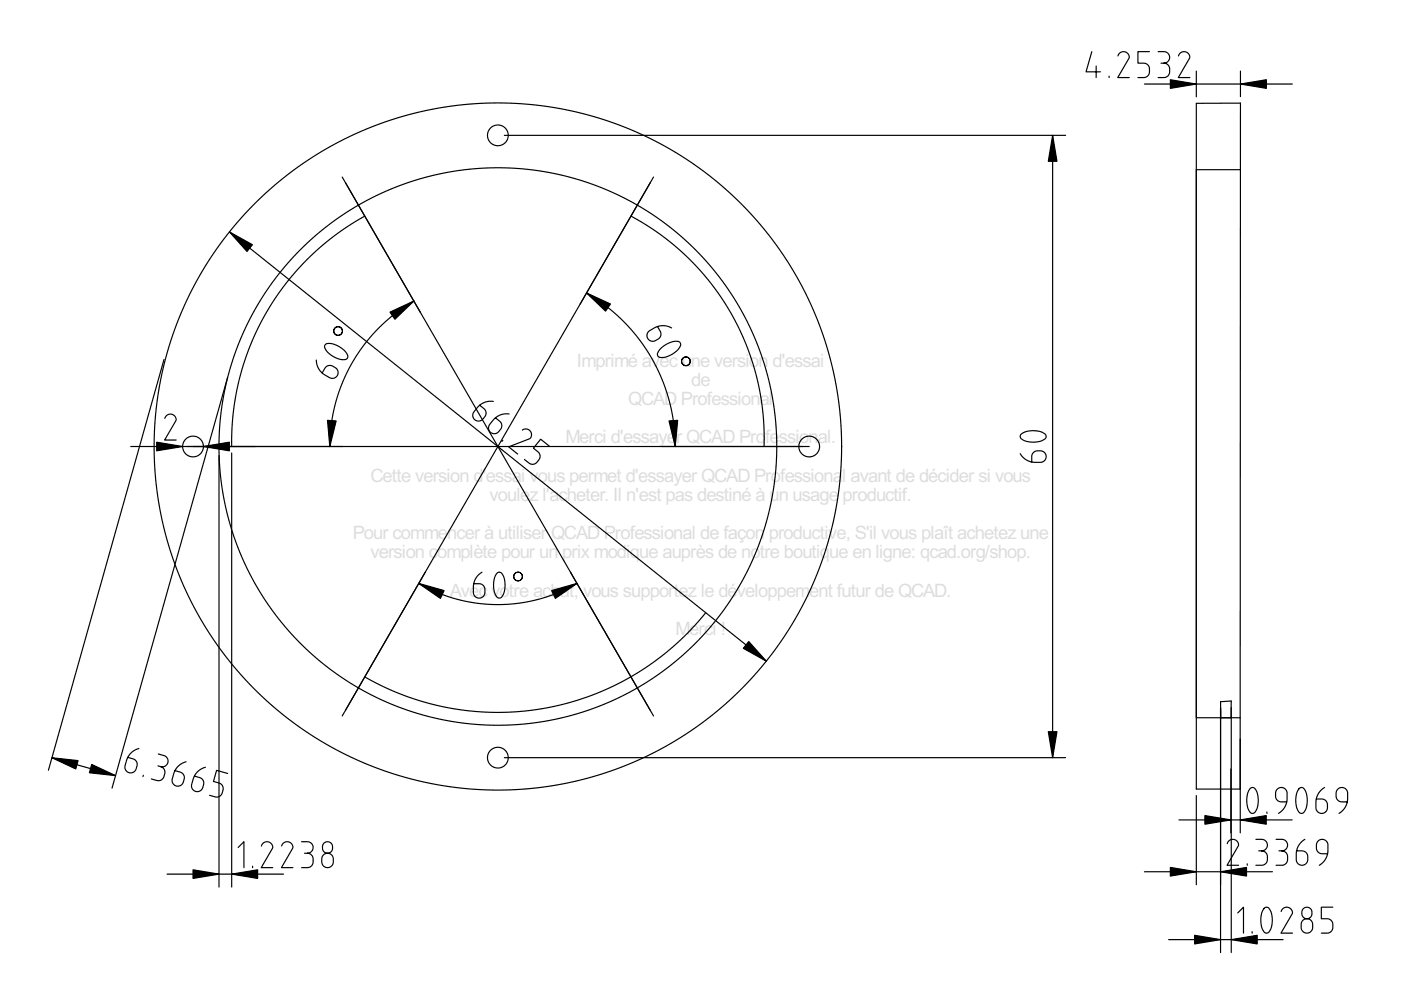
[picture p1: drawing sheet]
<svg xmlns="http://www.w3.org/2000/svg" width="297mm" height="210mm" viewBox="0 0 297 210" stroke-linecap="round" stroke-linejoin="round" font-family="sans-serif">
<g fill="none" stroke="#000" stroke-width=".25">
<path d="M231.5 10.9l-1.2 4.3h3M232.4 14v2.4M235.2 16.1v.3M237 11.9a1.19 1.19 0 0 1 1.4-.9 1.19 1.19 0 0 1 .9 1.4l-2.3 4h2.4M242.6 17.8h31.4M243.7 10.9h-2.4v2.5h1.2a1.22 1.22 0 0 1 1.2 1.2v.6a1.22 1.22 0 0 1-1.2 1.2h-1.2M245.5 10.9h1.3a1.22 1.22 0 0 1 1.2 1.3 1.22 1.22 0 0 1-1.2 1.2 1.22 1.22 0 0 1 1.2 1.2v.6a1.22 1.22 0 0 1-1.2 1.2h-1.3M246.2 13.4h.6M249.9 11.9a1.19 1.19 0 0 1 1.4-.9 1.19 1.19 0 0 1 .9 1.4l-2.4 4h2.5M253.6 15.1v5.4M263 15.1v5.4M72.6 37.5l66 114.3"/>
<path d="M73.2 38.7l15.9 27.5M106.9 28.7h119M137.9 38.7l-14.9 25.8M138.6 37.5l-66 114.3M223.2 28.7v131.9M253.6 36h9.3M48.6 49.2l113.9 91M77.3 45.8l-3.2 2-3 2-2.8 2.3-2.7 2.5-2.5 2.6-2.5 2.9-2.2 3.1-1.9 3.1-1.7 3.2-1.6 3.4-1.3 3.4-1.1 3.7-.8 3.7-.5 3.6-.3 3.6-.1 3.8M133.8 45.8l3.1 1.8 3 2.1 3 2.3 2.8 2.5 2.6 2.6 2.4 2.9 2.1 3 2 3.1 1.8 3.3 1.5 3.4 1.3 3.5 1 3.6 .8 3.6 .5 3.7 .3 3.7v3.8M34.8 76.2l-24.5 87.1M48.3 80l-24.5 87.1M67.1 76.3a3.7 3.7 0 0 0 1.8 3.2l1 .6a1.22 1.22 0 0 0 1.6-.5 1.22 1.22 0 0 0-.4-1.7l-.6-.3a1.22 1.22 0 0 0-1.6 .5l-.6 1"/>
<path d="M69 73a2.86 2.86 0 0 1 3 .5 2.71 2.71 0 0 1 1.7 2.2 .99 .99 0 0 1-1.4 .5 4 4 0 0 1-3.5-2.9zM87.7 63.8l-3.8 2.6-3.5 3.1-3.1 3.5-2.6 3.9-2.1 4.2-1.5 4.4-.9 4.5-.3 4.7M87.7 63.8h.1M124.4 62.1l4.1 2.8 3.6 3.2 3.3 3.7 2.7 4.1 2.2 4.4 1.6 4.6 .9 4.9 .4 4.9M139.4 69.2l.6 1a1.22 1.22 0 0 1-.5 1.7l-.5 .3a1.22 1.22 0 0 1-1.7-.4 1.22 1.22 0 0 1 .5-1.7l.9-.6a3.7 3.7 0 0 1 3.7 0M140.1 73.9a3.8 3.8 0 0 1 4-1.3 .99 .99 0 0 1-.2 1.4 4 4 0 0 1-4.3 1.6 .99 .99 0 0 1 .2-1.4zM27.7 94.7h143.9M34.9 88.7a1.19 1.19 0 0 1 1.5-.9 1.19 1.19 0 0 1 .9 1.4l-2.4 4.1h2.5M46.4 96.6v91.5M49.1 96v92.1M104.6 85.1a3.7 3.7 0 0 0-3.4 1.3l-.7 .9a1.22 1.22 0 0 0 .2 1.7 1.22 1.22 0 0 0 1.7-.2l.4-.4a1.22 1.22 0 0 0-.2-1.8l-.9-.7M106.6 93.4l-.2 .2"/>
<path d="M107.9 87.8a3.7 3.7 0 0 0-3.4 1.3l-.7 .9a1.22 1.22 0 0 0 .2 1.7 1.22 1.22 0 0 0 1.7-.2l.4-.5a1.22 1.22 0 0 0-.2-1.7l-.9-.7M110.7 91.2a1.19 1.19 0 0 1 1.7 .2 1.19 1.19 0 0 1-.2 1.6l-4.4 1.7 2 1.6M116.5 94.6l-1.9-1.5-1.5 1.9 1 .8a1.22 1.22 0 0 1 .1 1.7l-.3 .5a1.22 1.22 0 0 1-1.8 .2l-.9-.8M164.7 94.7h.1M178.4 94.7h.1M216.3 96.2a3.7 3.7 0 0 0 3.2 1.8h1.1a1.22 1.22 0 0 0 1.2-1.2 1.22 1.22 0 0 0-1.2-1.2h-.6a1.22 1.22 0 0 0-1.3 1.2v1.2M216.5 92.1a4.5 4.5 0 0 1 5.2 .1 .78 .78 0 0 1-.5 1.1 4.3 4.3 0 0 1-4.9-.5v-.4zM88.8 123.7l4 2 4.1 1.3 4.3 .9 4.4 .3 4.3-.3 4.3-.9 4.1-1.3 4-2M90.2 121.3l-17 29.3M102.2 121.3a3.7 3.7 0 0 0-1.8 3.2v1.1a1.22 1.22 0 0 0 1.2 1.2 1.22 1.22 0 0 0 1.2-1.2v-.6a1.22 1.22 0 0 0-1.2-1.2h-1.2M105.4 121.5a.75 .75 0 0 1 1.2 .4 4.3 4.3 0 0 1-.5 4.9 .78 .78 0 0 1-1-.6 4.9 4.9 0 0 1 .3-4.7zM121 121.3l16.9 29.3"/>
<path d="M122.3 123.7h.1M149.6 129.9l-3.3 3.8-3.6 3.4-4 3.2-4.1 2.7-4.6 2.5-4.5 1.9-4.7 1.5-4.8 1.2-5.1 .7-4.9 .2-4.9-.1-4.9-.6-4.8-1.1-4.9-1.5-4.8-1.9-4.4-2.3M29.4 158.7a3.7 3.7 0 0 0-2.6 2.6l-.3 1a1.22 1.22 0 0 0 .9 1.5 1.22 1.22 0 0 0 1.5-.8l.1-.6a1.22 1.22 0 0 0-.8-1.5l-1.1-.3M33.6 159.9l1.1 .3a1.22 1.22 0 0 1 .9 1.5 1.22 1.22 0 0 1-1.5 .8 1.22 1.22 0 0 1 .8 1.6l-.1 .5a1.22 1.22 0 0 1-1.5 .9l-1.2-.3M253.6 152.2h9.3M258.8 150.2v51.8M258.8 152.2v-3.4l2.2-.2v3.6M261 150v52M11 160.7l13.5 3.8M30.4 164.4l-.1 .3M33.5 162.4l.6 .1M39.4 161.5a3.7 3.7 0 0 0-2.6 2.6l-.3 1a1.22 1.22 0 0 0 .9 1.5 1.22 1.22 0 0 0 1.5-.8l.1-.6a1.22 1.22 0 0 0-.8-1.5l-1.1-.3"/>
<path d="M43.6 162.7a3.7 3.7 0 0 0-2.7 2.5l-.3 1.1a1.22 1.22 0 0 0 .9 1.5 1.22 1.22 0 0 0 1.5-.8l.2-.6a1.22 1.22 0 0 0-.9-1.5l-1.1-.4M48.3 164l-2.4-.7-.6 2.4 1.1 .3a1.22 1.22 0 0 1 .9 1.5l-.2 .6a1.22 1.22 0 0 1-1.5 .9l-1.2-.4M50.5 179.7l1.2-1.2v5.5M55.4 179.4a1.19 1.19 0 0 1 1.4-.9 1.19 1.19 0 0 1 .9 1.4l-2.3 4.1h2.4M59.7 179.4a1.19 1.19 0 0 1 1.4-.9 1.19 1.19 0 0 1 .9 1.4l-2.3 4.1h2.4M63.9 178.5h1.3a1.22 1.22 0 0 1 1.2 1.2 1.22 1.22 0 0 1-1.2 1.2 1.22 1.22 0 0 1 1.2 1.2v.6a1.22 1.22 0 0 1-1.2 1.3h-1.3M68.7 178.8a1.07 1.07 0 0 1 1.2-.3 1.07 1.07 0 0 1 .6 1v.3a1.07 1.07 0 0 1-1.1 1.1 1.07 1.07 0 0 1-1-1.1v-.6zM106.9 160.6h119M250 173.8h24M253.6 168.7v18.9M260.2 178.9a1.19 1.19 0 0 1 1.4-.9 1.19 1.19 0 0 1 .9 1.4l-2.3 4.1h2.4M261 163v13.6"/>
<path d="M262.9 167.3h-9.3v-145.4h9.4v154.7M265.1 167.2a.75 .75 0 0 1 1.2 .4 4.3 4.3 0 0 1-.5 4.8 .78 .78 0 0 1-1-.6 4.9 4.9 0 0 1 .3-4.6zM266.3 178h1.2a1.22 1.22 0 0 1 1.2 1.2 1.22 1.22 0 0 1-1.2 1.2 1.22 1.22 0 0 1 1.2 1.2v.6a1.22 1.22 0 0 1-1.2 1.3h-1.2M268.6 172.2v.3M270.5 178h1.3a1.22 1.22 0 0 1 1.2 1.2 1.22 1.22 0 0 1-1.2 1.2 1.22 1.22 0 0 1 1.2 1.2v.6a1.22 1.22 0 0 1-1.2 1.3h-1.3M272.8 170h-1.1a1.22 1.22 0 0 1-1.3-1.2v-.6a1.22 1.22 0 0 1 1.3-1.2 1.22 1.22 0 0 1 1.2 1.2v1.1a3.7 3.7 0 0 1-1.8 3.2M275.5 167.2a.75 .75 0 0 1 1.2 .4 4.3 4.3 0 0 1-.5 4.8 .78 .78 0 0 1-1-.6 4.9 4.9 0 0 1 .3-4.6zM276.7 178a3.7 3.7 0 0 0-1.9 3.1v1.1a1.22 1.22 0 0 0 1.2 1.3 1.22 1.22 0 0 0 1.3-1.3v-.6a1.22 1.22 0 0 0-1.3-1.2h-1.1M280.8 167a3.7 3.7 0 0 0-1.8 3.1v1.1a1.22 1.22 0 0 0 1.2 1.3 1.22 1.22 0 0 0 1.2-1.3v-.6a1.22 1.22 0 0 0-1.2-1.2h-1.1M285.7 170h-1.2a1.22 1.22 0 0 1-1.2-1.2v-.6a1.22 1.22 0 0 1 1.2-1.2 1.22 1.22 0 0 1 1.2 1.2v1.1a3.7 3.7 0 0 1-1.8 3.2M35.4 185.3h24.7M53.6 183.7v.3"/>
<path d="M64.6 180.9h.6M68.6 181.3a1.22 1.22 0 0 1 1.3-.3 1.22 1.22 0 0 1 .8 1.1v.6a1.22 1.22 0 0 1-1.3 1.3 1.22 1.22 0 0 1-1.2-1.3v-.8zM242.6 184.8h27.2M247.8 199.2h24.2M262.4 193.6l1.2-1.3v5.5M264.4 183.2v.3M265.5 197.5v.3M266.9 180.4h.6M268.1 192.5a.75 .75 0 0 1 1.2 .5 4.3 4.3 0 0 1-.5 4.8 .78 .78 0 0 1-1-.6 4.9 4.9 0 0 1 .3-4.7zM271.2 180.4h.6M271.6 193.3a1.19 1.19 0 0 1 1.4-.9 1.19 1.19 0 0 1 1 1.4l-2.4 4h2.4M276.2 195.1a1.22 1.22 0 0 1 1.4-.2 1.22 1.22 0 0 1 .7 1.1v.6a1.22 1.22 0 0 1-1.2 1.2 1.22 1.22 0 0 1-1.2-1.2v-.8z"/>
<path d="M276.3 192.7a1.07 1.07 0 0 1 1.2-.3 1.07 1.07 0 0 1 .7 1v.3a1.07 1.07 0 0 1-1.1 1.1 1.07 1.07 0 0 1-1.1-1.1l.1-.6zM281.5 181h-1.2a1.22 1.22 0 0 1-1.2-1.2v-.6a1.22 1.22 0 0 1 1.2-1.2 1.22 1.22 0 0 1 1.2 1.2v1.1a3.7 3.7 0 0 1-1.8 3.2M282.6 192.3h-2.5v2.5h1.3a1.22 1.22 0 0 1 1.2 1.2v.6a1.22 1.22 0 0 1-1.2 1.2h-1.3"/>
<circle cx="105.6" cy="28.7" r="2.2"/>
<circle cx="71.7" cy="70.2" r=".92"/>
<circle cx="145.4" cy="76.6" r=".92"/>
<circle cx="40.9" cy="94.7" r="2.2"/>
<circle cx="105.6" cy="94.7" r="59.1"/>
<circle cx="105.6" cy="94.7" r="72.9"/>
<circle cx="171.6" cy="94.7" r="2.2"/>
<circle cx="109.8" cy="122.2" r=".92"/>
<circle cx="105.6" cy="160.6" r="2.2"/>
</g>
<g fill="#000">
<path d="M248.1 16.9l5.5 .9-5.5 .9zM263 17.8l5.5-.9v1.8zM223.2 28.7l.9 5.5h-1.8zM48.6 49.2l4.9 2.7-1.1 1.4zM82.7 66.2l5-2.4-4 3.9zM124.4 62.1l5 2.4-1 1.5zM33.2 93.8l5.5 .9-5.5 .9zM43.1 94.7l5.5-.9v1.8zM69.4 89.1l1.9 .2-1.4 5.4zM141.8 89.3l1.9-.2-.5 5.6zM88.8 123.7l5.4 1.5-.8 1.7zM117 125.2l5.3-1.5-4.6 3.2z"/>
<path d="M158.7 136l3.8 4.2-4.9-2.7zM11 160.7l5.6 .6-.5 1.7zM19.4 162.1l5.1 2.4-5.5-.7zM222.3 155.1h1.8l-.9 5.5zM255.5 172.9l5.5 .9-5.5 1zM263 173.8l5.5-.9v1.9zM40.9 184.4l5.5 .9-5.5 .9zM49.1 185.3l5.5-.9v1.8zM248.1 183.9l5.5 .9-5.5 .9zM253.3 198.3l5.5 .9-5.5 .9zM258.8 184.8l5.5-.9v1.8zM261 199.2l5.5-.9v1.8z"/>
</g>
<g fill="#000" stroke="#000" stroke-width=".25">
<path d="M248.1 16.9l5.5 .9-5.5 .9zM263 17.8l5.5-.9v1.8zM223.2 28.7l.9 5.5h-1.8zM48.6 49.2l4.9 2.7-1.1 1.4zM82.7 66.2l5-2.4-4 3.9zM124.4 62.1l5 2.4-1 1.5zM33.2 93.8l5.5 .9-5.5 .9zM43.1 94.7l5.5-.9v1.8zM69.4 89.1l1.9 .2-1.4 5.4zM141.8 89.3l1.9-.2-.5 5.6zM88.8 123.7l5.4 1.5-.8 1.7zM117 125.2l5.3-1.5-4.6 3.2z"/>
<path d="M158.7 136l3.8 4.2-4.9-2.7zM11 160.7l5.6 .6-.5 1.7zM19.4 162.1l5.1 2.4-5.5-.7zM222.3 155.1h1.8l-.9 5.5zM255.5 172.9l5.5 .9-5.5 1zM263 173.8l5.5-.9v1.9zM40.9 184.4l5.5 .9-5.5 .9zM49.1 185.3l5.5-.9v1.8zM248.1 183.9l5.5 .9-5.5 .9zM253.3 198.3l5.5 .9-5.5 .9zM258.8 184.8l5.5-.9v1.8zM261 199.2l5.5-.9v1.8z"/>
</g>
<g font-size="3.5" fill="#ddd">
<text x="122.3" y="77.7">Imprimé avec une version d'essai</text>
<text x="133.2" y="85.8">QCAD Professional</text>
<text x="119.9" y="94">Merci d'essayer QCAD Professional.</text>
<text x="78.6" y="102.1">Cette version d'essai vous permet d'essayer QCAD Professional avant de décider si vous</text>
<text x="103.8" y="106.2">voulez l'acheter. Il n'est pas destiné à un usage productif.</text>
<text x="74.8" y="114.3">Pour commencer à utiliser QCAD Professional de façon productive, S'il vous plaît achetez une</text>
<text x="78.6" y="118.4">version complète pour un prix modique auprès de notre boutique en ligne: qcad.org/shop.</text>
<text x="95.4" y="126.5">Avec votre achat, vous supportez le développement futur de QCAD.</text>
<text x="143.2" y="134.6">Merci !</text>
</g>
</svg>
